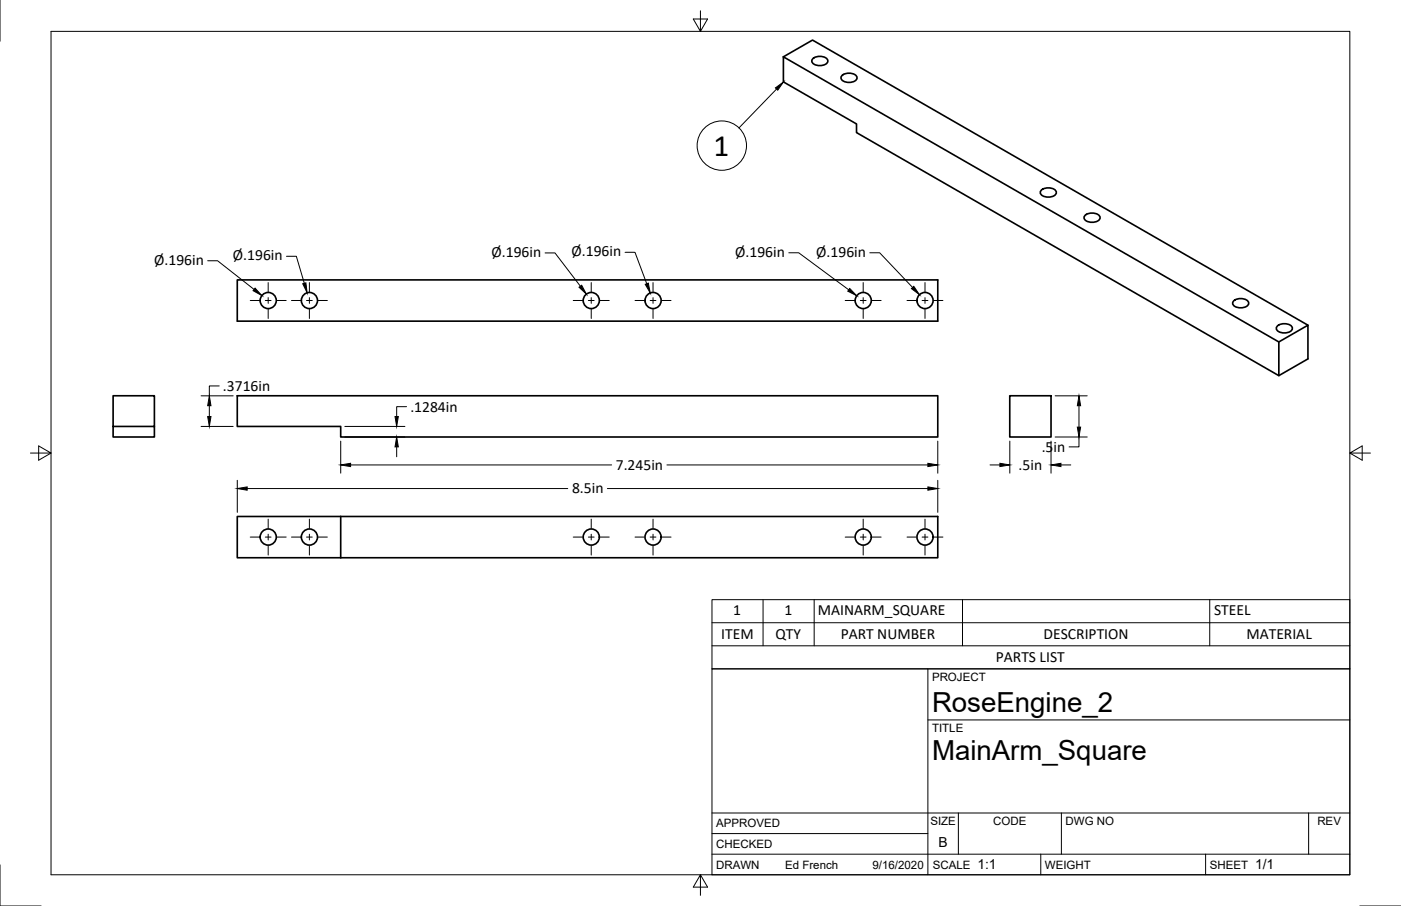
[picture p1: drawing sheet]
<svg xmlns="http://www.w3.org/2000/svg" width="432mm" height="279mm" viewBox="0 0 432 279" stroke-linecap="round" stroke-linejoin="round" font-family="sans-serif">
<!-- layer: Visible -->
<g fill="none" stroke="#000" stroke-width=".51">
<path d="M241.4 17.5l152.7 88v10.3l-130.1-74.9v-2.7l-22.6-12.9zM241.4 17.5l9-5.1 152.7 87.9M250.5 18.1a3.4 3.4 0 0 1 4.6 .3 1.55 1.55 0 0 1-1.8 1.8h-1.3a1.42 1.42 0 0 1-1.4-.6 1.42 1.42 0 0 1-.1-1.5zM259.5 23.3a3.4 3.4 0 0 1 4.6 .3 1.55 1.55 0 0 1-1.8 1.8h-1.3a1.42 1.42 0 0 1-1.4-.6 1.42 1.42 0 0 1-.1-1.5zM320.9 58.7a3.4 3.4 0 0 1 4.6 .3 1.55 1.55 0 0 1-1.8 1.7h-1.2a1.42 1.42 0 0 1-1.5-.5 1.42 1.42 0 0 1-.1-1.5zM334.4 66.4a3.4 3.4 0 0 1 4.6 .4 1.55 1.55 0 0 1-1.8 1.7h-1.2a1.42 1.42 0 0 1-1.5-.5 1.42 1.42 0 0 1-.1-1.6zM73.1 86.3h215.9v12.7h-215.9zM380.2 92.8a3.4 3.4 0 0 1 4.6 .3 1.55 1.55 0 0 1-1.8 1.8h-1.2a1.42 1.42 0 0 1-1.5-.6 1.42 1.42 0 0 1-.1-1.5zM393.7 100.5a3.4 3.4 0 0 1 4.6 .4 1.55 1.55 0 0 1-1.8 1.7h-1.3a1.42 1.42 0 0 1-1.4-.5 1.42 1.42 0 0 1-.1-1.6zM394.1 105.5l9-5.2v10.4l-9 5.1M34.9 131.5v-9.5h12.7v12.8h-12.7v-3.3h12.7M73.1 122h215.9v12.8h-184v-3.3h-31.9z"/>
<path d="M311.2 122h12.7v12.8h-12.7zM105 159.3h-31.9v12.7h31.9M105 159.3h184v12.7h-184M105 159.3v12.7"/>
<circle cx="82.7" cy="92.7" r="2.49"/>
<circle cx="95.4" cy="92.7" r="2.49"/>
<circle cx="182.2" cy="92.7" r="2.49"/>
<circle cx="201.3" cy="92.7" r="2.49"/>
<circle cx="266.1" cy="92.7" r="2.49"/>
<circle cx="285.1" cy="92.7" r="2.49"/>
<circle cx="82.7" cy="165.6" r="2.49"/>
<circle cx="95.4" cy="165.6" r="2.49"/>
<circle cx="182.2" cy="165.6" r="2.49"/>
<circle cx="201.3" cy="165.6" r="2.49"/>
<circle cx="266.1" cy="165.6" r="2.49"/>
<circle cx="285.1" cy="165.6" r="2.49"/>
</g>
<!-- layer: Border -->
<path d="M0 0v12.7M15.7 9.7h400.3v260.1h-400.3zM215.9 3.3v6.4l-2.2-3.8h4.4l-2.2 3.8M9.4 139.7h6.3l-3.8-2.2v4.4l3.8-2.2M416 139.7l3.8 2.2v-4.4l-3.8 2.2h6.4M0 266.7v12.7h12.7M215.9 269.8l2.2 3.8h-4.4l2.2-3.8v6.3M419.1 279.4h12.7" fill="none" stroke="#000" stroke-width=".31"/>
<!-- layer: Titleblock -->
<path d="M219.4 206.3h196.6v63.5h-196.6zM286 206.3v63.5M286 222h130M219.4 257.1h66.6M219.4 250.7h196.6M295.4 250.7v12.7M327.1 250.7v12.7M403.3 250.7v12.7M219.4 263.4h196.6M320.8 263.4v6.4M371.6 263.4v6.4" fill="none" stroke="#000" stroke-width=".31"/>
<!-- layer: Center Lines -->
<g fill="none" stroke="#000" stroke-width=".31">
<path d="M77.1 92.7h2.9M81.8 92.7h1.7M82.7 87.1v2.9M82.7 91.8v1.8M82.7 95.4v2.8M85.3 92.7h2.9M89.8 92.7h2.9M94.5 92.7h1.7M95.4 87.1v2.9M95.4 91.8v1.8M95.4 95.4v2.8M98 92.7h2.9"/>
<path d="M176.7 92.7h2.9M181.3 92.7h1.8M182.2 87.1v2.9M182.2 91.8v1.8M182.2 95.4v2.8M184.9 92.7h2.9M195.7 92.7h2.9M200.4 92.7h1.8M201.3 87.1v2.9M201.3 91.8v1.8M201.3 95.4v2.8M204 92.7h2.8"/>
<path d="M260.5 92.7h2.9M265.2 92.7h1.7M266 87.1v2.9M266 91.8v1.8M266 95.4v2.8M268.7 92.7h2.9M279.5 92.7h2.9M284.2 92.7h1.8M285.1 87.1v2.9M285.1 91.8v1.8M285.1 95.4v2.8M287.8 92.7h2.8"/>
<path d="M77.1 165.6h2.9M81.8 165.6h1.7M82.7 160.1v2.9M82.7 164.7v1.8M82.7 168.3v2.9M85.3 165.6h2.9M89.8 165.6h2.9M94.5 165.6h1.7M95.4 160.1v2.9M95.4 164.7v1.8M95.4 168.3v2.9M98 165.6h2.9"/>
<path d="M176.7 165.6h2.9M181.3 165.6h1.8M182.2 160.1v2.9M182.2 164.7v1.8M182.2 168.3v2.9M184.9 165.6h2.9M195.7 165.6h2.9M200.4 165.6h1.8M201.3 160.1v2.9M201.3 164.7v1.8M201.3 168.3v2.9M204 165.6h2.8"/>
<path d="M260.5 165.6h2.9M265.2 165.6h1.7M266 160.1v2.9M266 164.7v1.8M266 168.3v2.9M268.7 165.6h2.9M279.5 165.6h2.9M284.2 165.6h1.8M285.1 160.1v2.9M285.1 164.7v1.8M285.1 168.3v2.9M287.8 165.6h2.8"/>
</g>
<!-- layer: Dimensions -->
<g fill="none" stroke="#000" stroke-width=".31">
<path d="M88.3 79h3l2.5 8.4M168 78h3l7.9 10.3M192.7 77.8h3l3.6 9.7M243.1 78h3.1l15.4 11.4M268.1 78h3l10.2 10.7M64 80.4h3.1l11.2 8.9M67.6 119h-3.1v3.1M62 122.1h9.9M62 131.5h9.9M64.5 125.1v3.4M105 136v9.9M106.3 134.8h18.5"/>
<path d="M106.3 131.5h18.5M122.3 137.8v3.1M125.3 125.4h-3v3.1M289 136v9.9M311.2 136v9.9M323.9 136v9.9M325.2 122.1h9.9M325.2 134.8h9.9M332.5 134.8v3h-3M332.5 125.1v6.6M73.1 148.1v9.9M76.2 150.7h98.8"/>
<path d="M108.1 143.4h80.4M187.2 150.7h98.8M205.5 143.4h80.5M289 148.1v9.9M305.1 143.4h3.1M327 143.4h3"/>
</g>
<g fill="#000" stroke="#000" stroke-width=".31">
<path d="M78.6 88.9l2.1 2.2-2.7-1.5zM93.3 87.5l1-.3 .4 3.1zM178.5 88.6l.8-.6 1.4 2.7zM198.9 87.7l.9-.4 .6 3zM261.9 89l2.1 2.2-2.7-1.4zM280.9 89l.7-.7 1.8 2.6zM64 128.5h1l-.5 3zM64.5 122.1l.5 3h-1zM122.3 134.8l.5 3h-1zM121.8 128.5h1l-.5 3zM332.5 122.1l.6 3h-1.1zM332 131.7h1.1l-.6 3.1z"/>
<path d="M73.1 150.7l3.1-.5v1zM105 143.4l3.1-.5v1zM286 142.9l3 .5-3 .5zM286 150.2l3 .5-3 .5zM308.2 142.9l3 .5-3 .5zM323.9 143.4l3.1-.5v1z"/>
</g>
<!-- layer: BOM -->
<g fill="none" stroke="#000" stroke-width=".31">
<path d="M239.4 27.5l-11.6 12M219.4 184.9h196.6v21.4h-196.6zM219.4 199.2h196.6M219.4 192h196.6M235.2 184.9v14.3M250.9 184.9v14.3M296.7 184.9v14.3M372.9 184.9v14.3"/>
<circle cx="222.5" cy="44.9" r="7.6"/>
</g>
<path d="M239 27.1l2.5-1.8-1.8 2.5z" fill="#000" stroke="#000" stroke-width=".31"/>
<text font-size="9.6" x="219.9" y="48">1</text>
<g font-size="8.5">
<text x="287.3" y="219.5">RoseEngine_2</text>
<text x="287.3" y="234.5">MainArm_Square</text>
</g>
<g font-size="4.8">
<text x="47.5" y="81.7">Ø.196in</text>
<text x="71.8" y="80.3">Ø.196in</text>
<text x="151.5" y="79.3">Ø.196in</text>
<text x="176.2" y="79.1">Ø.196in</text>
<text x="226.6" y="79.2">Ø.196in</text>
<text x="251.6" y="79.2">Ø.196in</text>
<text x="68.7" y="120.5">.3716in</text>
<text x="126.5" y="126.9">.1284in</text>
<text x="321.1" y="139.3">.5in</text>
<text x="189.8" y="144.9">7.245in</text>
<text x="313.9" y="144.9">.5in</text>
<text x="176.3" y="152.2">8.5in</text>
<text x="226" y="189.5">1</text>
<text x="241.8" y="189.5">1</text>
<text x="252.1" y="189.5">MAINARM_SQUARE</text>
<text x="374.2" y="189.5">STEEL</text>
<text x="222.3" y="197.1">ITEM</text>
<text x="239" y="196.9">QTY</text>
<text x="259.1" y="197.1">PART NUMBER</text>
<text x="321.6" y="197.1">DESCRIPTION</text>
<text x="384.2" y="197.1">MATERIAL</text>
<text x="306.9" y="204.2">PARTS LIST</text>
</g>
<g font-size="4.3">
<text x="289.3" y="261.2">B</text>
<text x="301.2" y="268.1">1:1</text>
<text x="386.8" y="268.1">1/1</text>
</g>
<g font-size="3.5">
<text x="287.3" y="210.1">PROJECT</text>
<text x="287.3" y="225.8">TITLE</text>
<text x="220.7" y="255.2">APPROVED</text>
<text x="286.7" y="254.5">SIZE</text>
<text x="306.1" y="254.5">CODE</text>
<text x="328.4" y="254.5">DWG NO</text>
<text x="406" y="254.5">REV</text>
<text x="220.7" y="261.5">CHECKED</text>
<text x="220.7" y="267.9">DRAWN</text>
<text x="242" y="267.9">Ed French</text>
<text x="268.9" y="267.9">9/16/2020</text>
<text x="287.5" y="267.9">SCALE</text>
<text x="322.1" y="267.9">WEIGHT</text>
<text x="372.9" y="267.9">SHEET</text>
</g>
</svg>
